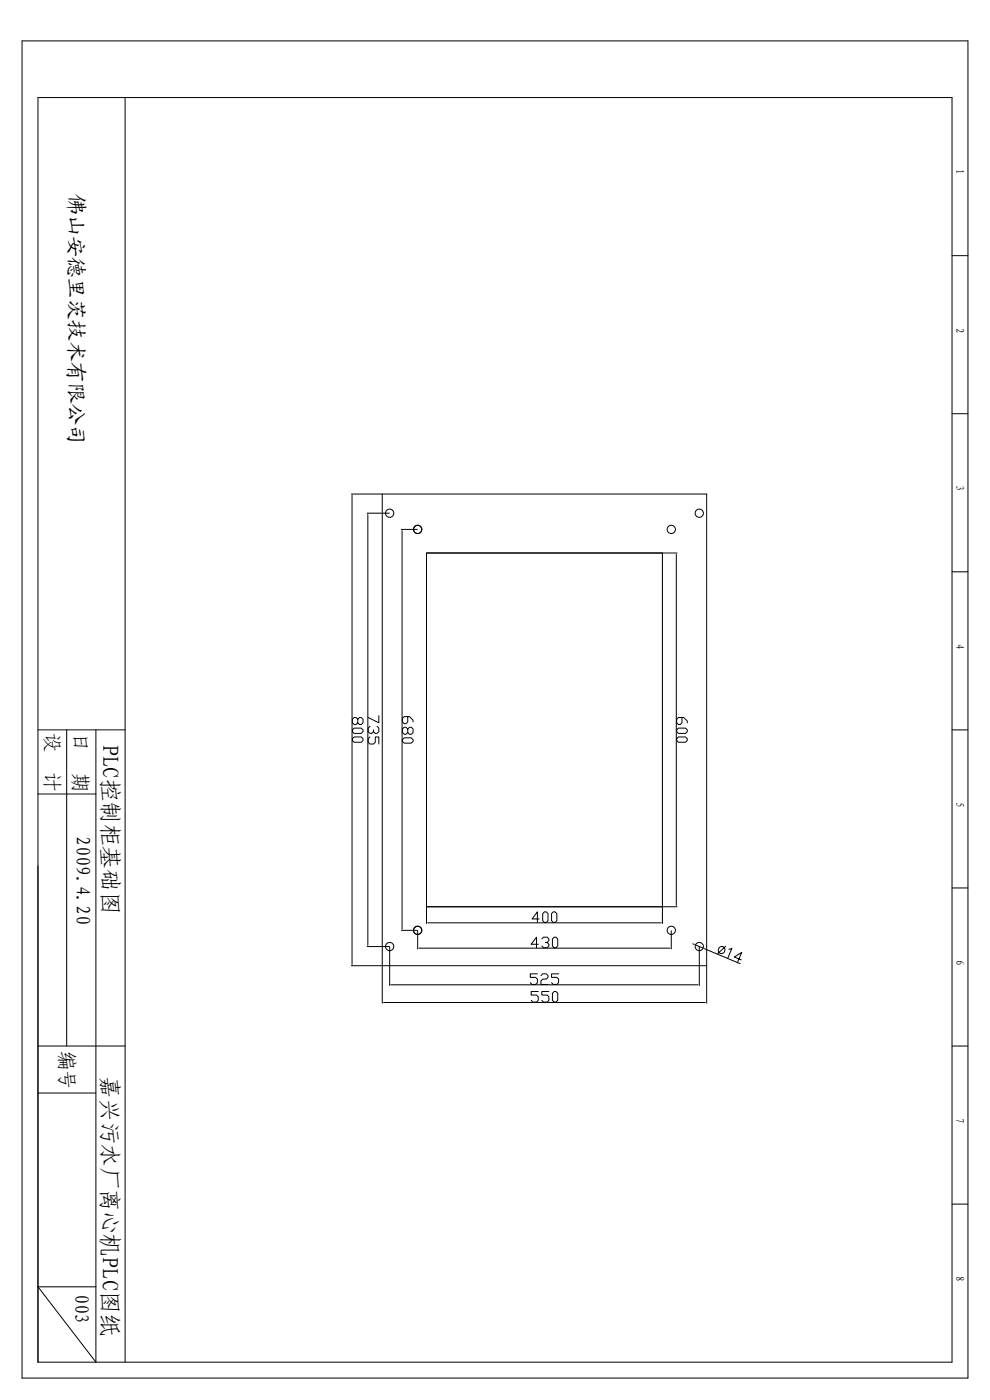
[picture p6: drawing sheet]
<svg xmlns="http://www.w3.org/2000/svg" width="210mm" height="297mm" viewBox="0 0 210 297" stroke-linecap="round" stroke-linejoin="round" font-family="sans-serif">
<g fill="none" stroke="#000" stroke-width=".21">
<path d="M4.7 8.7h200.6v283.7h-200.6zM8.1 20.7h193.8v268.3h-193.8zM26.5 20.7v268.3M201.9 54.2h3.4M201.9 87.8h3.4M74.5 104.8h6.5M74.7 105.1v99.5M77.9 108.9h4.7M78 109.2v91.3M81.1 104.8h68.8v100.1h-68.8zM85.1 112.3h3.4M85.3 112.6v84.5"/>
<path d="M90.5 117.3h50v75.1h-50zM90.5 117.3h53.1M143.4 117.6v74.5M201.9 121.3h3.4M8.1 154.9h18.4M14.1 154.9v67M20.3 154.9v134.1l-12.2-16h12.2M74.7 156.7l.4-.3h1.5l.4 .3v.4l-.4 .4h-1.5l-.4-.4zM75.1 154.5h1.5l.4 .4v.3l-.4 .4h-1.5l-.4-.4v-.3zM75.9 152.6l.3-.4h.4l.4 .4v.8l-.4 .3h-.4l-.3-.3v-.8l-.4-.4h-.4l-.4 .4v.8l.4 .3h.4l.4-.3M78.5 154.1l-.4 .4v.7l.4 .4h.3l.4-.4M78.5 156.4l-.4 .3v.8l.4 .4h.7l.4-.4v-1.1h.7v1.5"/>
<path d="M80 154.1l.3 .4v.7l-.3 .4h-.4l-.4-.4v-.3M80.3 151.9v1.5l-2.2-1.2M85.7 156.5h1.5l.4 .4v.4l-.4 .4h-1.5l-.3-.4v-.4zM86.5 152v1.2l-.4 .3h-.4l-.3-.3v-.8l.3-.4h1.2l.7 .8v.4M86.5 154.7l.4-.4h.3l.4 .4v.7l-.4 .4h-.3l-.4-.4v-.7l-.4-.4h-.4l-.3 .4v.7l.3 .4h.4l.4-.4M143.9 154.5h1.5l.4 .4v.3l-.4 .4h-1.5l-.4-.4v-.3zM143.9 156.4h1.5l.4 .3v.4l-.4 .4h-1.5l-.4-.4v-.4zM144.6 152.2v1.2l-.3 .3h-.4l-.4-.3v-.8l.4-.4h1.1l.8 .8v.4M201.9 154.9h3.4M8.1 168.5h12.2M8.1 183.7v105.3M85.1 197.4h3.4"/>
<path d="M88.6 197.5v3.8M90.5 192.5v3.5M90.5 192.4h53.1M90.8 195.8h49.4M114.4 195h-1.5l1.1-1.5v2.2M114.9 199.2l.4-.4h.7l.4 .4v.4l-.4 .4h-.3M115.5 193.5h.4l.3 .3v1.5l-.3 .4h-.4l-.4-.4v-1.5zM116 200l.4 .3v.4l-.4 .4h-.7l-.4-.4M117 193.8l.4-.3h.3l.4 .3v1.5l-.4 .4h-.3l-.4-.4zM117.2 199.2l.3-.4h.4l.4 .4v1.5l-.4 .4h-.4l-.3-.4zM140.5 192.5v3.5M142.4 197.5v3.8"/>
<path d="M201.9 188.4h3.4M74.5 204.9h6.5M77.9 200.8h4.7M81.1 205v7.9M81.4 212.7h68.2M82.6 200.9v8.2M83 208.9h65M88.9 201.2h53.2M114 206.6h-1.5v.8h1.1l.4 .3v.8l-.4 .4h-.7l-.4-.4M114.2 210.4h-1.5v.7h1.1l.4 .4v.7l-.4 .4h-.8l-.3-.4M114.2 200.3h-1.5l1.1-1.5v2.3M114.7 207l.4-.4h.8l.3 .4v.4l-.3 .3h-.8l-.4 .4v.8h1.5"/>
<path d="M116.4 210.4h-1.5v.7h1.1l.4 .4v.7l-.4 .4h-.7l-.4-.4M117.2 210.7l.3-.3h.4l.4 .3v1.5l-.4 .4h-.4l-.3-.4zM118.5 206.6h-1.5v.8h1.1l.4 .3v.8l-.4 .4h-.7l-.4-.4M146.9 200.2l.3 .2M147.5 200.5l1.6 .7M148.3 200.9v8.2M149.4 201.3l7.6 3.2M149.9 205v7.9M153.9 200.8l-1.7 1.6M154.6 201.4l.6-.2-.8 2.1M157.2 203.7l-1.5-.7 1.6-.9-.9 2M8.1 231.9h12.2"/>
<path d="M8.1 221.9h18.4M201.9 221.9h3.4M201.9 255.5h3.4"/>
<circle cx="82.6" cy="108.9" r=".88"/>
<circle cx="88.6" cy="112.3" r=".88"/>
<circle cx="142.4" cy="112.3" r=".88"/>
<circle cx="148.3" cy="108.9" r=".88"/>
<circle cx="88.6" cy="197.4" r=".88"/>
<circle cx="142.4" cy="197.4" r=".88"/>
<circle cx="82.6" cy="200.8" r=".88"/>
<circle cx="148.3" cy="200.8" r=".88"/>
<circle cx="153.1" cy="201.5" r=".74"/>
</g>
<g fill="#000">
<path d="M74.7 104.8v.3z" fill-rule="evenodd"/>
<path d="M78 108.9l.1 .3z" fill-rule="evenodd"/>
<path d="M85.3 112.3v.3z" fill-rule="evenodd"/>
<path d="M143.4 117.3l.1 .3z" fill-rule="evenodd"/>
<path d="M85.2 197.1l.1 .3z" fill-rule="evenodd"/>
<path d="M90.5 195.8l.3-.1z" fill-rule="evenodd"/>
<path d="M140.2 195.7l.3 .1z" fill-rule="evenodd"/>
<path d="M143.4 192.1v.3z" fill-rule="evenodd"/>
<path d="M74.6 204.6l.1 .3z" fill-rule="evenodd"/>
<path d="M78 200.5v.3z" fill-rule="evenodd"/>
<path d="M81.1 212.7l.3-.1z" fill-rule="evenodd"/>
<path d="M82.6 208.9h.4z" fill-rule="evenodd"/>
<path d="M88.6 201.2l.3-.1z" fill-rule="evenodd"/>
<path d="M142.1 201.1l.3 .1z" fill-rule="evenodd"/>
<path d="M147.2 200.3l.3 .2z" fill-rule="evenodd"/>
<path d="M148 208.9h.3z" fill-rule="evenodd"/>
<path d="M149.1 201.2l.3 .1z" fill-rule="evenodd"/>
<path d="M149.6 212.6l.3 .1z" fill-rule="evenodd"/>
</g>
<g font-size="4.8">
<text x="21.7" y="158" transform="rotate(90 21.7 158)">PLC控制柜基础图</text>
<text x="21.7" y="228.4" transform="rotate(90 21.7 228.4)">嘉兴污水厂离心机PLC图纸</text>
</g>
<text font-size="4.5" x="14.6" y="41.2" transform="rotate(90 14.6 41.2)">佛山安德里茨技术有限公司</text>
<g font-size="4.2">
<text x="9.7" y="155.5" transform="rotate(90 9.7 155.5)">设</text>
<text x="15.6" y="155.6" transform="rotate(90 15.6 155.6)">日</text>
<text x="9.7" y="163.9" transform="rotate(90 9.7 163.9)">计</text>
<text x="15.6" y="164" transform="rotate(90 15.6 164)">期</text>
<text x="16.2" y="177.4" transform="rotate(90 16.2 177.4)">2009.4.20</text>
<text x="12.8" y="222.9" transform="rotate(90 12.8 222.9)">编号</text>
<text x="15.9" y="274.5" transform="rotate(90 15.9 274.5)">003</text>
</g>
<g font-size="2.4">
<text x="202.8" y="35.9" transform="rotate(90 202.8 35.9)">1</text>
<text x="202.8" y="69.5" transform="rotate(90 202.8 69.5)">2</text>
<text x="202.8" y="102.9" transform="rotate(90 202.8 102.9)">3</text>
<text x="202.8" y="136.6" transform="rotate(90 202.8 136.6)">4</text>
<text x="202.8" y="170.1" transform="rotate(90 202.8 170.1)">5</text>
<text x="202.8" y="203.6" transform="rotate(90 202.8 203.6)">6</text>
<text x="202.8" y="237.2" transform="rotate(90 202.8 237.2)">7</text>
<text x="202.8" y="270.7" transform="rotate(90 202.8 270.7)">8</text>
</g>
</svg>
